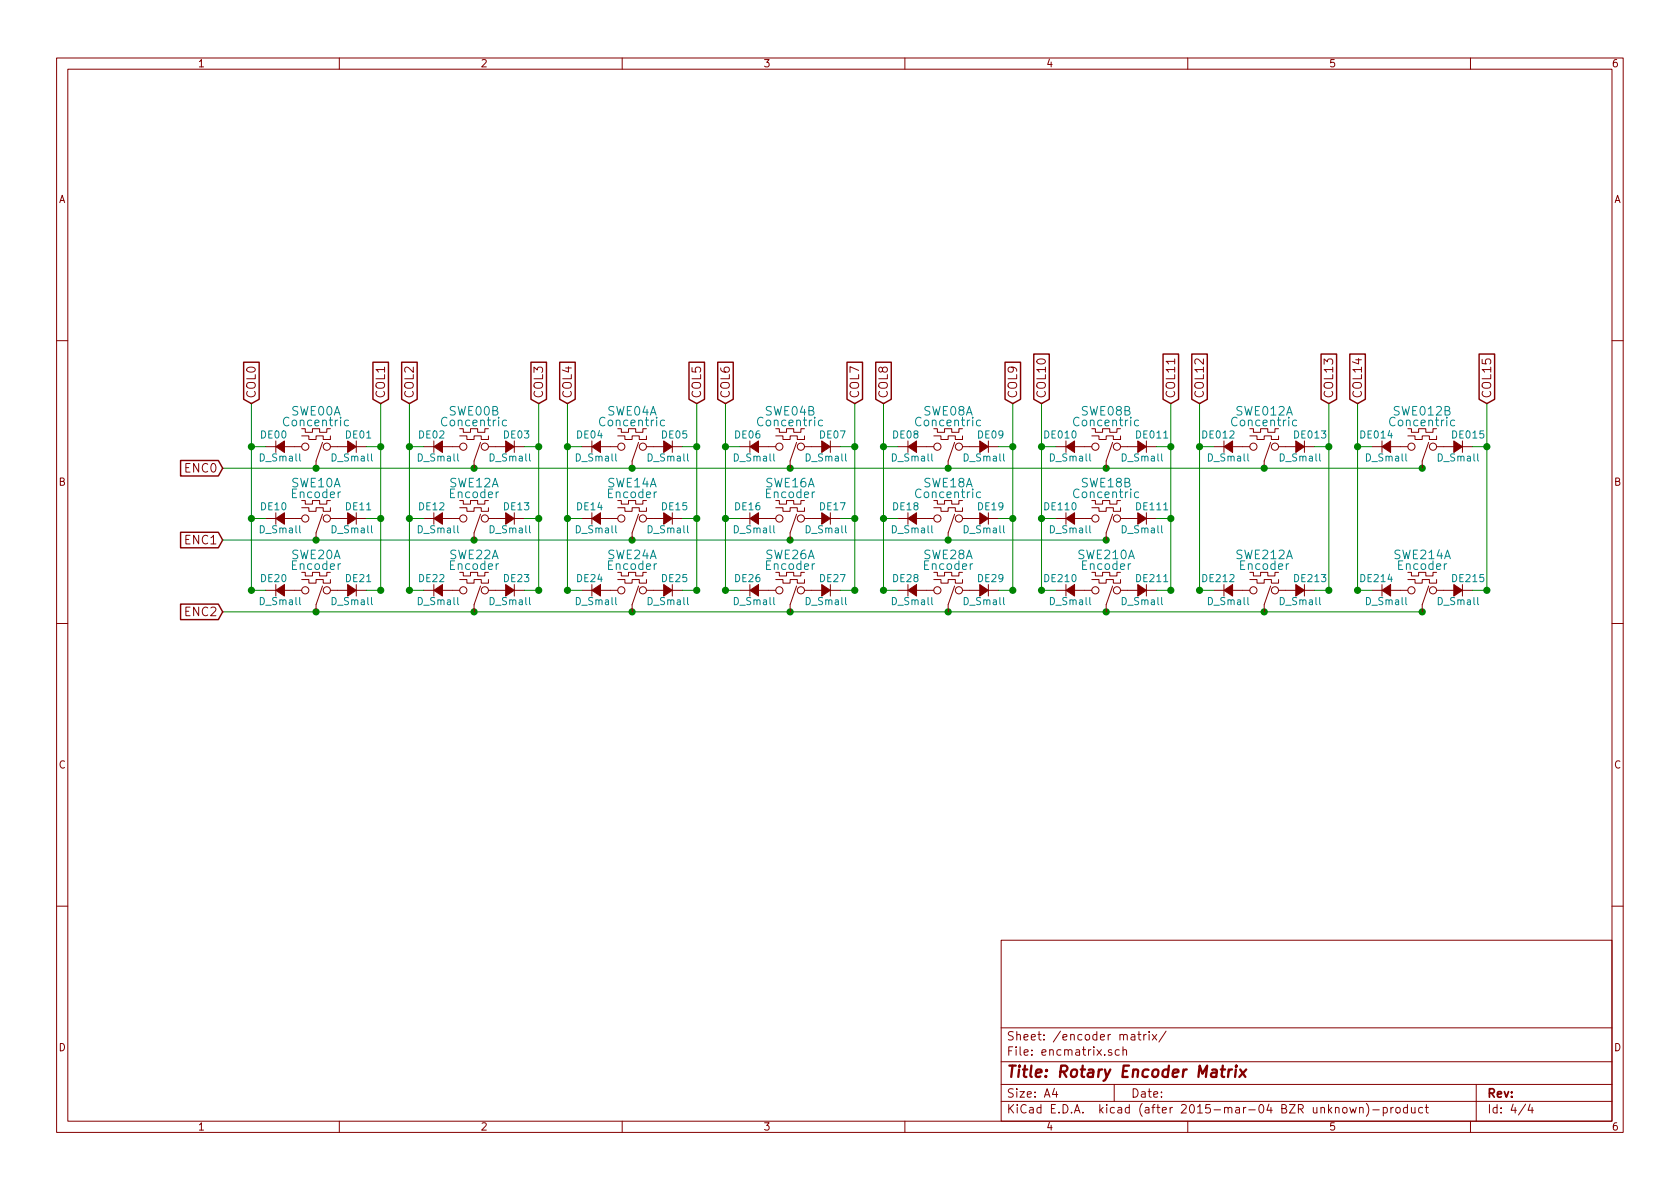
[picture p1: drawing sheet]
EESchema Schematic File Version 2
LIBS:knobly-rescue
LIBS:power
LIBS:device
LIBS:transistors
LIBS:conn
LIBS:linear
LIBS:regul
LIBS:74xx
LIBS:cmos4000
LIBS:adc-dac
LIBS:memory
LIBS:xilinx
LIBS:microcontrollers
LIBS:dsp
LIBS:microchip
LIBS:analog_switches
LIBS:motorola
LIBS:texas
LIBS:intel
LIBS:audio
LIBS:interface
LIBS:digital-audio
LIBS:philips
LIBS:display
LIBS:cypress
LIBS:siliconi
LIBS:opto
LIBS:atmel
LIBS:contrib
LIBS:valves
LIBS:pic18f4550_tqfp
LIBS:switch-enc
LIBS:encoder
LIBS:knobly-cache
EELAYER 25 0
EELAYER END
$Descr A4 11693 8268
encoding utf-8
Sheet 4 4
Title "Rotary Encoder Matrix"
Date ""
Rev ""
Comp ""
Comment1 ""
Comment2 ""
Comment3 ""
Comment4 ""
$EndDescr
$Comp
L Concentric SWE00
U 1 1
P 2200 3100
F 0 "SWE00" H 2200 2850 60  0000 C CNN
F 1 "Concentric" H 2200 2925 60  0000 C CNN
F 2 "mystuff:e37" H 2200 3075 60  0001 C CNN
F 3 "" H 2200 3075 60  0000 C CNN
	1    2200 3100
	-1   0    0    1   
$EndComp
$Comp
L D_Small DE01
U 1 1
P 2450 3100
F 0 "DE01" H 2400 3180 50  0000 L CNN
F 1 "D_Small" H 2300 3020 50  0000 L CNN
F 2 "Diodes_SMD:SOD-123" V 2450 3100 50  0001 C CNN
F 3 "" V 2450 3100 50  0000 C CNN
	1    2450 3100
	1    0    0    -1  
$EndComp
$Comp
L D_Small DE00
U 1 1
P 1950 3100
F 0 "DE00" H 1900 3180 50  0000 L CNN
F 1 "D_Small" H 1800 3020 50  0000 L CNN
F 2 "Diodes_SMD:SOD-123" V 1950 3100 50  0001 C CNN
F 3 "" V 1950 3100 50  0000 C CNN
	1    1950 3100
	-1   0    0    -1  
$EndComp
$Comp
L D_Small DE03
U 1 1
P 3550 3100
F 0 "DE03" H 3500 3180 50  0000 L CNN
F 1 "D_Small" H 3400 3020 50  0000 L CNN
F 2 "Diodes_SMD:SOD-123" V 3550 3100 50  0001 C CNN
F 3 "" V 3550 3100 50  0000 C CNN
	1    3550 3100
	1    0    0    -1  
$EndComp
$Comp
L D_Small DE02
U 1 1
P 3050 3100
F 0 "DE02" H 3000 3180 50  0000 L CNN
F 1 "D_Small" H 2900 3020 50  0000 L CNN
F 2 "Diodes_SMD:SOD-123" V 3050 3100 50  0001 C CNN
F 3 "" V 3050 3100 50  0000 C CNN
	1    3050 3100
	-1   0    0    -1  
$EndComp
$Comp
L Concentric SWE04
U 1 1
P 4400 3100
F 0 "SWE04" H 4400 2850 60  0000 C CNN
F 1 "Concentric" H 4400 2925 60  0000 C CNN
F 2 "mystuff:e37" H 4400 3075 60  0001 C CNN
F 3 "" H 4400 3075 60  0000 C CNN
	1    4400 3100
	-1   0    0    1   
$EndComp
$Comp
L D_Small DE05
U 1 1
P 4650 3100
F 0 "DE05" H 4600 3180 50  0000 L CNN
F 1 "D_Small" H 4500 3020 50  0000 L CNN
F 2 "Diodes_SMD:SOD-123" V 4650 3100 50  0001 C CNN
F 3 "" V 4650 3100 50  0000 C CNN
	1    4650 3100
	1    0    0    -1  
$EndComp
$Comp
L D_Small DE04
U 1 1
P 4150 3100
F 0 "DE04" H 4100 3180 50  0000 L CNN
F 1 "D_Small" H 4000 3020 50  0000 L CNN
F 2 "Diodes_SMD:SOD-123" V 4150 3100 50  0001 C CNN
F 3 "" V 4150 3100 50  0000 C CNN
	1    4150 3100
	-1   0    0    -1  
$EndComp
$Comp
L D_Small DE07
U 1 1
P 5750 3100
F 0 "DE07" H 5700 3180 50  0000 L CNN
F 1 "D_Small" H 5600 3020 50  0000 L CNN
F 2 "Diodes_SMD:SOD-123" V 5750 3100 50  0001 C CNN
F 3 "" V 5750 3100 50  0000 C CNN
	1    5750 3100
	1    0    0    -1  
$EndComp
$Comp
L D_Small DE06
U 1 1
P 5250 3100
F 0 "DE06" H 5200 3180 50  0000 L CNN
F 1 "D_Small" H 5100 3020 50  0000 L CNN
F 2 "Diodes_SMD:SOD-123" V 5250 3100 50  0001 C CNN
F 3 "" V 5250 3100 50  0000 C CNN
	1    5250 3100
	-1   0    0    -1  
$EndComp
$Comp
L Concentric SWE08
U 1 1
P 6600 3100
F 0 "SWE08" H 6600 2850 60  0000 C CNN
F 1 "Concentric" H 6600 2925 60  0000 C CNN
F 2 "mystuff:e37" H 6600 3075 60  0001 C CNN
F 3 "" H 6600 3075 60  0000 C CNN
	1    6600 3100
	-1   0    0    1   
$EndComp
$Comp
L D_Small DE09
U 1 1
P 6850 3100
F 0 "DE09" H 6800 3180 50  0000 L CNN
F 1 "D_Small" H 6700 3020 50  0000 L CNN
F 2 "Diodes_SMD:SOD-123" V 6850 3100 50  0001 C CNN
F 3 "" V 6850 3100 50  0000 C CNN
	1    6850 3100
	1    0    0    -1  
$EndComp
$Comp
L D_Small DE08
U 1 1
P 6350 3100
F 0 "DE08" H 6300 3180 50  0000 L CNN
F 1 "D_Small" H 6200 3020 50  0000 L CNN
F 2 "Diodes_SMD:SOD-123" V 6350 3100 50  0001 C CNN
F 3 "" V 6350 3100 50  0000 C CNN
	1    6350 3100
	-1   0    0    -1  
$EndComp
$Comp
L D_Small DE011
U 1 1
P 7950 3100
F 0 "DE011" H 7900 3180 50  0000 L CNN
F 1 "D_Small" H 7800 3020 50  0000 L CNN
F 2 "Diodes_SMD:SOD-123" V 7950 3100 50  0001 C CNN
F 3 "" V 7950 3100 50  0000 C CNN
	1    7950 3100
	1    0    0    -1  
$EndComp
$Comp
L D_Small DE010
U 1 1
P 7450 3100
F 0 "DE010" H 7400 3180 50  0000 L CNN
F 1 "D_Small" H 7300 3020 50  0000 L CNN
F 2 "Diodes_SMD:SOD-123" V 7450 3100 50  0001 C CNN
F 3 "" V 7450 3100 50  0000 C CNN
	1    7450 3100
	-1   0    0    -1  
$EndComp
$Comp
L Concentric SWE012
U 1 1
P 8800 3100
F 0 "SWE012" H 8800 2850 60  0000 C CNN
F 1 "Concentric" H 8800 2925 60  0000 C CNN
F 2 "mystuff:e37" H 8800 3075 60  0001 C CNN
F 3 "" H 8800 3075 60  0000 C CNN
	1    8800 3100
	-1   0    0    1   
$EndComp
$Comp
L D_Small DE013
U 1 1
P 9050 3100
F 0 "DE013" H 9000 3180 50  0000 L CNN
F 1 "D_Small" H 8900 3020 50  0000 L CNN
F 2 "Diodes_SMD:SOD-123" V 9050 3100 50  0001 C CNN
F 3 "" V 9050 3100 50  0000 C CNN
	1    9050 3100
	1    0    0    -1  
$EndComp
$Comp
L D_Small DE012
U 1 1
P 8550 3100
F 0 "DE012" H 8500 3180 50  0000 L CNN
F 1 "D_Small" H 8400 3020 50  0000 L CNN
F 2 "Diodes_SMD:SOD-123" V 8550 3100 50  0001 C CNN
F 3 "" V 8550 3100 50  0000 C CNN
	1    8550 3100
	-1   0    0    -1  
$EndComp
$Comp
L D_Small DE015
U 1 1
P 10150 3100
F 0 "DE015" H 10100 3180 50  0000 L CNN
F 1 "D_Small" H 10000 3020 50  0000 L CNN
F 2 "Diodes_SMD:SOD-123" V 10150 3100 50  0001 C CNN
F 3 "" V 10150 3100 50  0000 C CNN
	1    10150 3100
	1    0    0    -1  
$EndComp
$Comp
L D_Small DE014
U 1 1
P 9650 3100
F 0 "DE014" H 9600 3180 50  0000 L CNN
F 1 "D_Small" H 9500 3020 50  0000 L CNN
F 2 "Diodes_SMD:SOD-123" V 9650 3100 50  0001 C CNN
F 3 "" V 9650 3100 50  0000 C CNN
	1    9650 3100
	-1   0    0    -1  
$EndComp
$Comp
L D_Small DE11
U 1 1
P 2450 3600
F 0 "DE11" H 2400 3680 50  0000 L CNN
F 1 "D_Small" H 2300 3520 50  0000 L CNN
F 2 "Diodes_SMD:SOD-123" V 2450 3600 50  0001 C CNN
F 3 "" V 2450 3600 50  0000 C CNN
	1    2450 3600
	1    0    0    -1  
$EndComp
$Comp
L D_Small DE10
U 1 1
P 1950 3600
F 0 "DE10" H 1900 3680 50  0000 L CNN
F 1 "D_Small" H 1800 3520 50  0000 L CNN
F 2 "Diodes_SMD:SOD-123" V 1950 3600 50  0001 C CNN
F 3 "" V 1950 3600 50  0000 C CNN
	1    1950 3600
	-1   0    0    -1  
$EndComp
$Comp
L D_Small DE13
U 1 1
P 3550 3600
F 0 "DE13" H 3500 3680 50  0000 L CNN
F 1 "D_Small" H 3400 3520 50  0000 L CNN
F 2 "Diodes_SMD:SOD-123" V 3550 3600 50  0001 C CNN
F 3 "" V 3550 3600 50  0000 C CNN
	1    3550 3600
	1    0    0    -1  
$EndComp
$Comp
L D_Small DE12
U 1 1
P 3050 3600
F 0 "DE12" H 3000 3680 50  0000 L CNN
F 1 "D_Small" H 2900 3520 50  0000 L CNN
F 2 "Diodes_SMD:SOD-123" V 3050 3600 50  0001 C CNN
F 3 "" V 3050 3600 50  0000 C CNN
	1    3050 3600
	-1   0    0    -1  
$EndComp
$Comp
L D_Small DE15
U 1 1
P 4650 3600
F 0 "DE15" H 4600 3680 50  0000 L CNN
F 1 "D_Small" H 4500 3520 50  0000 L CNN
F 2 "Diodes_SMD:SOD-123" V 4650 3600 50  0001 C CNN
F 3 "" V 4650 3600 50  0000 C CNN
	1    4650 3600
	1    0    0    -1  
$EndComp
$Comp
L D_Small DE14
U 1 1
P 4150 3600
F 0 "DE14" H 4100 3680 50  0000 L CNN
F 1 "D_Small" H 4000 3520 50  0000 L CNN
F 2 "Diodes_SMD:SOD-123" V 4150 3600 50  0001 C CNN
F 3 "" V 4150 3600 50  0000 C CNN
	1    4150 3600
	-1   0    0    -1  
$EndComp
$Comp
L D_Small DE17
U 1 1
P 5750 3600
F 0 "DE17" H 5700 3680 50  0000 L CNN
F 1 "D_Small" H 5600 3520 50  0000 L CNN
F 2 "Diodes_SMD:SOD-123" V 5750 3600 50  0001 C CNN
F 3 "" V 5750 3600 50  0000 C CNN
	1    5750 3600
	1    0    0    -1  
$EndComp
$Comp
L D_Small DE16
U 1 1
P 5250 3600
F 0 "DE16" H 5200 3680 50  0000 L CNN
F 1 "D_Small" H 5100 3520 50  0000 L CNN
F 2 "Diodes_SMD:SOD-123" V 5250 3600 50  0001 C CNN
F 3 "" V 5250 3600 50  0000 C CNN
	1    5250 3600
	-1   0    0    -1  
$EndComp
$Comp
L Concentric SWE18
U 1 1
P 6600 3600
F 0 "SWE18" H 6600 3350 60  0000 C CNN
F 1 "Concentric" H 6600 3425 60  0000 C CNN
F 2 "mystuff:e37" H 6600 3575 60  0001 C CNN
F 3 "" H 6600 3575 60  0000 C CNN
	1    6600 3600
	-1   0    0    1   
$EndComp
$Comp
L D_Small DE19
U 1 1
P 6850 3600
F 0 "DE19" H 6800 3680 50  0000 L CNN
F 1 "D_Small" H 6700 3520 50  0000 L CNN
F 2 "Diodes_SMD:SOD-123" V 6850 3600 50  0001 C CNN
F 3 "" V 6850 3600 50  0000 C CNN
	1    6850 3600
	1    0    0    -1  
$EndComp
$Comp
L D_Small DE18
U 1 1
P 6350 3600
F 0 "DE18" H 6300 3680 50  0000 L CNN
F 1 "D_Small" H 6200 3520 50  0000 L CNN
F 2 "Diodes_SMD:SOD-123" V 6350 3600 50  0001 C CNN
F 3 "" V 6350 3600 50  0000 C CNN
	1    6350 3600
	-1   0    0    -1  
$EndComp
$Comp
L D_Small DE111
U 1 1
P 7950 3600
F 0 "DE111" H 7900 3680 50  0000 L CNN
F 1 "D_Small" H 7800 3520 50  0000 L CNN
F 2 "Diodes_SMD:SOD-123" V 7950 3600 50  0001 C CNN
F 3 "" V 7950 3600 50  0000 C CNN
	1    7950 3600
	1    0    0    -1  
$EndComp
$Comp
L D_Small DE110
U 1 1
P 7450 3600
F 0 "DE110" H 7400 3680 50  0000 L CNN
F 1 "D_Small" H 7300 3520 50  0000 L CNN
F 2 "Diodes_SMD:SOD-123" V 7450 3600 50  0001 C CNN
F 3 "" V 7450 3600 50  0000 C CNN
	1    7450 3600
	-1   0    0    -1  
$EndComp
$Comp
L D_Small DE21
U 1 1
P 2450 4100
F 0 "DE21" H 2400 4180 50  0000 L CNN
F 1 "D_Small" H 2300 4020 50  0000 L CNN
F 2 "Diodes_SMD:SOD-123" V 2450 4100 50  0001 C CNN
F 3 "" V 2450 4100 50  0000 C CNN
	1    2450 4100
	1    0    0    -1  
$EndComp
$Comp
L D_Small DE20
U 1 1
P 1950 4100
F 0 "DE20" H 1900 4180 50  0000 L CNN
F 1 "D_Small" H 1800 4020 50  0000 L CNN
F 2 "Diodes_SMD:SOD-123" V 1950 4100 50  0001 C CNN
F 3 "" V 1950 4100 50  0000 C CNN
	1    1950 4100
	-1   0    0    -1  
$EndComp
$Comp
L D_Small DE23
U 1 1
P 3550 4100
F 0 "DE23" H 3500 4180 50  0000 L CNN
F 1 "D_Small" H 3400 4020 50  0000 L CNN
F 2 "Diodes_SMD:SOD-123" V 3550 4100 50  0001 C CNN
F 3 "" V 3550 4100 50  0000 C CNN
	1    3550 4100
	1    0    0    -1  
$EndComp
$Comp
L D_Small DE22
U 1 1
P 3050 4100
F 0 "DE22" H 3000 4180 50  0000 L CNN
F 1 "D_Small" H 2900 4020 50  0000 L CNN
F 2 "Diodes_SMD:SOD-123" V 3050 4100 50  0001 C CNN
F 3 "" V 3050 4100 50  0000 C CNN
	1    3050 4100
	-1   0    0    -1  
$EndComp
$Comp
L D_Small DE25
U 1 1
P 4650 4100
F 0 "DE25" H 4600 4180 50  0000 L CNN
F 1 "D_Small" H 4500 4020 50  0000 L CNN
F 2 "Diodes_SMD:SOD-123" V 4650 4100 50  0001 C CNN
F 3 "" V 4650 4100 50  0000 C CNN
	1    4650 4100
	1    0    0    -1  
$EndComp
$Comp
L D_Small DE24
U 1 1
P 4150 4100
F 0 "DE24" H 4100 4180 50  0000 L CNN
F 1 "D_Small" H 4000 4020 50  0000 L CNN
F 2 "Diodes_SMD:SOD-123" V 4150 4100 50  0001 C CNN
F 3 "" V 4150 4100 50  0000 C CNN
	1    4150 4100
	-1   0    0    -1  
$EndComp
$Comp
L D_Small DE27
U 1 1
P 5750 4100
F 0 "DE27" H 5700 4180 50  0000 L CNN
F 1 "D_Small" H 5600 4020 50  0000 L CNN
F 2 "Diodes_SMD:SOD-123" V 5750 4100 50  0001 C CNN
F 3 "" V 5750 4100 50  0000 C CNN
	1    5750 4100
	1    0    0    -1  
$EndComp
$Comp
L D_Small DE26
U 1 1
P 5250 4100
F 0 "DE26" H 5200 4180 50  0000 L CNN
F 1 "D_Small" H 5100 4020 50  0000 L CNN
F 2 "Diodes_SMD:SOD-123" V 5250 4100 50  0001 C CNN
F 3 "" V 5250 4100 50  0000 C CNN
	1    5250 4100
	-1   0    0    -1  
$EndComp
$Comp
L D_Small DE29
U 1 1
P 6850 4100
F 0 "DE29" H 6800 4180 50  0000 L CNN
F 1 "D_Small" H 6700 4020 50  0000 L CNN
F 2 "Diodes_SMD:SOD-123" V 6850 4100 50  0001 C CNN
F 3 "" V 6850 4100 50  0000 C CNN
	1    6850 4100
	1    0    0    -1  
$EndComp
$Comp
L D_Small DE28
U 1 1
P 6350 4100
F 0 "DE28" H 6300 4180 50  0000 L CNN
F 1 "D_Small" H 6200 4020 50  0000 L CNN
F 2 "Diodes_SMD:SOD-123" V 6350 4100 50  0001 C CNN
F 3 "" V 6350 4100 50  0000 C CNN
	1    6350 4100
	-1   0    0    -1  
$EndComp
$Comp
L D_Small DE211
U 1 1
P 7950 4100
F 0 "DE211" H 7900 4180 50  0000 L CNN
F 1 "D_Small" H 7800 4020 50  0000 L CNN
F 2 "Diodes_SMD:SOD-123" V 7950 4100 50  0001 C CNN
F 3 "" V 7950 4100 50  0000 C CNN
	1    7950 4100
	1    0    0    -1  
$EndComp
$Comp
L D_Small DE210
U 1 1
P 7450 4100
F 0 "DE210" H 7400 4180 50  0000 L CNN
F 1 "D_Small" H 7300 4020 50  0000 L CNN
F 2 "Diodes_SMD:SOD-123" V 7450 4100 50  0001 C CNN
F 3 "" V 7450 4100 50  0000 C CNN
	1    7450 4100
	-1   0    0    -1  
$EndComp
$Comp
L D_Small DE213
U 1 1
P 9050 4100
F 0 "DE213" H 9000 4180 50  0000 L CNN
F 1 "D_Small" H 8900 4020 50  0000 L CNN
F 2 "Diodes_SMD:SOD-123" V 9050 4100 50  0001 C CNN
F 3 "" V 9050 4100 50  0000 C CNN
	1    9050 4100
	1    0    0    -1  
$EndComp
$Comp
L D_Small DE212
U 1 1
P 8550 4100
F 0 "DE212" H 8500 4180 50  0000 L CNN
F 1 "D_Small" H 8400 4020 50  0000 L CNN
F 2 "Diodes_SMD:SOD-123" V 8550 4100 50  0001 C CNN
F 3 "" V 8550 4100 50  0000 C CNN
	1    8550 4100
	-1   0    0    -1  
$EndComp
$Comp
L D_Small DE215
U 1 1
P 10150 4100
F 0 "DE215" H 10100 4180 50  0000 L CNN
F 1 "D_Small" H 10000 4020 50  0000 L CNN
F 2 "Diodes_SMD:SOD-123" V 10150 4100 50  0001 C CNN
F 3 "" V 10150 4100 50  0000 C CNN
	1    10150 4100
	1    0    0    -1  
$EndComp
$Comp
L D_Small DE214
U 1 1
P 9650 4100
F 0 "DE214" H 9600 4180 50  0000 L CNN
F 1 "D_Small" H 9500 4020 50  0000 L CNN
F 2 "Diodes_SMD:SOD-123" V 9650 4100 50  0001 C CNN
F 3 "" V 9650 4100 50  0000 C CNN
	1    9650 4100
	-1   0    0    -1  
$EndComp
Wire Wire Line
	2550 3100 2650 3100
Wire Wire Line
	1750 3100 1850 3100
Connection ~ 2200 3250
Wire Wire Line
	2650 2800 2650 4100
Connection ~ 2650 3100
Connection ~ 1750 3100
Wire Wire Line
	3650 3100 3750 3100
Wire Wire Line
	2850 3100 2950 3100
Connection ~ 3300 3250
Connection ~ 3750 3100
Connection ~ 2850 3100
Wire Wire Line
	4750 3100 4850 3100
Wire Wire Line
	3950 3100 4050 3100
Connection ~ 4400 3250
Connection ~ 4850 3100
Connection ~ 3950 3100
Wire Wire Line
	5850 3100 5950 3100
Wire Wire Line
	5050 3100 5150 3100
Connection ~ 5500 3250
Connection ~ 5950 3100
Connection ~ 5050 3100
Wire Wire Line
	6950 3100 7050 3100
Wire Wire Line
	6150 3100 6250 3100
Connection ~ 6600 3250
Connection ~ 7050 3100
Connection ~ 6150 3100
Wire Wire Line
	8050 3100 8150 3100
Wire Wire Line
	7250 3100 7350 3100
Connection ~ 7700 3250
Connection ~ 8150 3100
Connection ~ 7250 3100
Wire Wire Line
	9150 3100 9250 3100
Wire Wire Line
	8350 3100 8450 3100
Connection ~ 8800 3250
Connection ~ 9250 3100
Connection ~ 8350 3100
Wire Wire Line
	10250 3100 10350 3100
Wire Wire Line
	9450 3100 9550 3100
Connection ~ 9900 3250
Connection ~ 10350 3100
Connection ~ 9450 3100
Wire Wire Line
	2550 3600 2650 3600
Wire Wire Line
	1750 3600 1850 3600
Connection ~ 2200 3750
Connection ~ 2650 3600
Connection ~ 1750 3600
Wire Wire Line
	3650 3600 3750 3600
Wire Wire Line
	2850 3600 2950 3600
Connection ~ 3300 3750
Connection ~ 3750 3600
Connection ~ 2850 3600
Wire Wire Line
	4750 3600 4850 3600
Wire Wire Line
	3950 3600 4050 3600
Connection ~ 4400 3750
Connection ~ 4850 3600
Connection ~ 3950 3600
Wire Wire Line
	5850 3600 5950 3600
Wire Wire Line
	5050 3600 5150 3600
Connection ~ 5500 3750
Connection ~ 5950 3600
Connection ~ 5050 3600
Wire Wire Line
	6950 3600 7050 3600
Wire Wire Line
	6150 3600 6250 3600
Connection ~ 6600 3750
Connection ~ 7050 3600
Connection ~ 6150 3600
Wire Wire Line
	8050 3600 8150 3600
Wire Wire Line
	7250 3600 7350 3600
Connection ~ 7700 3750
Connection ~ 8150 3600
Connection ~ 7250 3600
Wire Wire Line
	2650 4100 2550 4100
Wire Wire Line
	1750 4100 1850 4100
Connection ~ 2200 4250
Connection ~ 2650 4100
Connection ~ 1750 4100
Wire Wire Line
	3650 4100 3750 4100
Wire Wire Line
	2850 4100 2950 4100
Connection ~ 3300 4250
Connection ~ 3750 4100
Connection ~ 2850 4100
Wire Wire Line
	4750 4100 4850 4100
Wire Wire Line
	3950 4100 4050 4100
Connection ~ 4400 4250
Connection ~ 4850 4100
Connection ~ 3950 4100
Wire Wire Line
	5850 4100 5950 4100
Wire Wire Line
	5050 4100 5150 4100
Connection ~ 5500 4250
Connection ~ 5950 4100
Connection ~ 5050 4100
Wire Wire Line
	6950 4100 7050 4100
Wire Wire Line
	6150 4100 6250 4100
Connection ~ 6600 4250
Connection ~ 7050 4100
Connection ~ 6150 4100
Wire Wire Line
	8050 4100 8150 4100
Wire Wire Line
	7250 4100 7350 4100
Connection ~ 7700 4250
Connection ~ 8150 4100
Connection ~ 7250 4100
Wire Wire Line
	9150 4100 9250 4100
Wire Wire Line
	8350 4100 8450 4100
Connection ~ 8800 4250
Connection ~ 9250 4100
Connection ~ 8350 4100
Wire Wire Line
	10250 4100 10350 4100
Wire Wire Line
	9450 4100 9550 4100
Connection ~ 9900 4250
Connection ~ 10350 4100
Connection ~ 9450 4100
Wire Wire Line
	1750 4100 1750 2800
Wire Wire Line
	2850 4100 2850 2800
Wire Wire Line
	3750 4100 3750 2800
Wire Wire Line
	3950 4100 3950 2800
Wire Wire Line
	4850 4100 4850 2800
Wire Wire Line
	5050 4100 5050 2800
Wire Wire Line
	5950 4100 5950 2800
Wire Wire Line
	6150 4100 6150 2800
Wire Wire Line
	7050 4100 7050 2800
Wire Wire Line
	7250 4100 7250 2800
Wire Wire Line
	8150 4100 8150 2800
Wire Wire Line
	8350 4100 8350 2800
Wire Wire Line
	9250 4100 9250 2800
Wire Wire Line
	9450 4100 9450 2800
Wire Wire Line
	10350 4100 10350 2800
Text GLabel 1750 2800 1    60   Input ~ 0
COL0
Text GLabel 2650 2800 1    60   Input ~ 0
COL1
Text GLabel 2850 2800 1    60   Input ~ 0
COL2
Text GLabel 3750 2800 1    60   Input ~ 0
COL3
Text GLabel 3950 2800 1    60   Input ~ 0
COL4
Text GLabel 4850 2800 1    60   Input ~ 0
COL5
Text GLabel 5050 2800 1    60   Input ~ 0
COL6
Text GLabel 5950 2800 1    60   Input ~ 0
COL7
Text GLabel 6150 2800 1    60   Input ~ 0
COL8
Text GLabel 7050 2800 1    60   Input ~ 0
COL9
Text GLabel 7250 2800 1    60   Input ~ 0
COL10
Text GLabel 8150 2800 1    60   Input ~ 0
COL11
Text GLabel 8350 2800 1    60   Input ~ 0
COL12
Text GLabel 9250 2800 1    60   Input ~ 0
COL13
Text GLabel 9450 2800 1    60   Input ~ 0
COL14
Text GLabel 10350 2800 1    60   Input ~ 0
COL15
Wire Wire Line
	9900 3250 1550 3250
Wire Wire Line
	9900 4250 1550 4250
Text GLabel 1550 3250 0    60   Input ~ 0
ENC0
Text GLabel 1550 3750 0    60   Input ~ 0
ENC1
Text GLabel 1550 4250 0    60   Input ~ 0
ENC2
$Comp
L Concentric SWE00
U 2 1
P 3300 3100
F 0 "SWE00" H 3300 2850 60  0000 C CNN
F 1 "Concentric" H 3300 2925 60  0000 C CNN
F 2 "mystuff:e37" H 3300 3075 60  0001 C CNN
F 3 "" H 3300 3075 60  0000 C CNN
	2    3300 3100
	-1   0    0    1   
$EndComp
$Comp
L Concentric SWE04
U 2 1
P 5500 3100
F 0 "SWE04" H 5500 2850 60  0000 C CNN
F 1 "Concentric" H 5500 2925 60  0000 C CNN
F 2 "mystuff:e37" H 5500 3075 60  0001 C CNN
F 3 "" H 5500 3075 60  0000 C CNN
	2    5500 3100
	-1   0    0    1   
$EndComp
$Comp
L Concentric SWE08
U 2 1
P 7700 3100
F 0 "SWE08" H 7700 2850 60  0000 C CNN
F 1 "Concentric" H 7700 2925 60  0000 C CNN
F 2 "mystuff:e37" H 7700 3075 60  0001 C CNN
F 3 "" H 7700 3075 60  0000 C CNN
	2    7700 3100
	-1   0    0    1   
$EndComp
$Comp
L Concentric SWE012
U 2 1
P 9900 3100
F 0 "SWE012" H 9900 2850 60  0000 C CNN
F 1 "Concentric" H 9900 2925 60  0000 C CNN
F 2 "mystuff:e37" H 9900 3075 60  0001 C CNN
F 3 "" H 9900 3075 60  0000 C CNN
	2    9900 3100
	-1   0    0    1   
$EndComp
$Comp
L Encoder SWE10
U 1 1
P 2200 3600
F 0 "SWE10" H 2200 3350 60  0000 C CNN
F 1 "Encoder" H 2200 3425 60  0000 C CNN
F 2 "mystuff:pec11r" H 2200 3575 60  0001 C CNN
F 3 "" H 2200 3575 60  0000 C CNN
	1    2200 3600
	-1   0    0    1   
$EndComp
$Comp
L Encoder SWE12
U 1 1
P 3300 3600
F 0 "SWE12" H 3300 3350 60  0000 C CNN
F 1 "Encoder" H 3300 3425 60  0000 C CNN
F 2 "mystuff:pec11r" H 3300 3575 60  0001 C CNN
F 3 "" H 3300 3575 60  0000 C CNN
	1    3300 3600
	-1   0    0    1   
$EndComp
$Comp
L Encoder SWE14
U 1 1
P 4400 3600
F 0 "SWE14" H 4400 3350 60  0000 C CNN
F 1 "Encoder" H 4400 3425 60  0000 C CNN
F 2 "mystuff:pec11r" H 4400 3575 60  0001 C CNN
F 3 "" H 4400 3575 60  0000 C CNN
	1    4400 3600
	-1   0    0    1   
$EndComp
$Comp
L Encoder SWE16
U 1 1
P 5500 3600
F 0 "SWE16" H 5500 3350 60  0000 C CNN
F 1 "Encoder" H 5500 3425 60  0000 C CNN
F 2 "mystuff:pec11r" H 5500 3575 60  0001 C CNN
F 3 "" H 5500 3575 60  0000 C CNN
	1    5500 3600
	-1   0    0    1   
$EndComp
$Comp
L Encoder SWE20
U 1 1
P 2200 4100
F 0 "SWE20" H 2200 3850 60  0000 C CNN
F 1 "Encoder" H 2200 3925 60  0000 C CNN
F 2 "mystuff:pec11r" H 2200 4075 60  0001 C CNN
F 3 "" H 2200 4075 60  0000 C CNN
	1    2200 4100
	-1   0    0    1   
$EndComp
$Comp
L Encoder SWE22
U 1 1
P 3300 4100
F 0 "SWE22" H 3300 3850 60  0000 C CNN
F 1 "Encoder" H 3300 3925 60  0000 C CNN
F 2 "mystuff:pec11r" H 3300 4075 60  0001 C CNN
F 3 "" H 3300 4075 60  0000 C CNN
	1    3300 4100
	-1   0    0    1   
$EndComp
$Comp
L Encoder SWE24
U 1 1
P 4400 4100
F 0 "SWE24" H 4400 3850 60  0000 C CNN
F 1 "Encoder" H 4400 3925 60  0000 C CNN
F 2 "mystuff:pec11r" H 4400 4075 60  0001 C CNN
F 3 "" H 4400 4075 60  0000 C CNN
	1    4400 4100
	-1   0    0    1   
$EndComp
$Comp
L Encoder SWE26
U 1 1
P 5500 4100
F 0 "SWE26" H 5500 3850 60  0000 C CNN
F 1 "Encoder" H 5500 3925 60  0000 C CNN
F 2 "mystuff:pec11r" H 5500 4075 60  0001 C CNN
F 3 "" H 5500 4075 60  0000 C CNN
	1    5500 4100
	-1   0    0    1   
$EndComp
$Comp
L Encoder SWE28
U 1 1
P 6600 4100
F 0 "SWE28" H 6600 3850 60  0000 C CNN
F 1 "Encoder" H 6600 3925 60  0000 C CNN
F 2 "mystuff:pec11r" H 6600 4075 60  0001 C CNN
F 3 "" H 6600 4075 60  0000 C CNN
	1    6600 4100
	-1   0    0    1   
$EndComp
$Comp
L Encoder SWE210
U 1 1
P 7700 4100
F 0 "SWE210" H 7700 3850 60  0000 C CNN
F 1 "Encoder" H 7700 3925 60  0000 C CNN
F 2 "mystuff:pec11r" H 7700 4075 60  0001 C CNN
F 3 "" H 7700 4075 60  0000 C CNN
	1    7700 4100
	-1   0    0    1   
$EndComp
$Comp
L Encoder SWE212
U 1 1
P 8800 4100
F 0 "SWE212" H 8800 3850 60  0000 C CNN
F 1 "Encoder" H 8800 3925 60  0000 C CNN
F 2 "mystuff:pec11r" H 8800 4075 60  0001 C CNN
F 3 "" H 8800 4075 60  0000 C CNN
	1    8800 4100
	-1   0    0    1   
$EndComp
$Comp
L Encoder SWE214
U 1 1
P 9900 4100
F 0 "SWE214" H 9900 3850 60  0000 C CNN
F 1 "Encoder" H 9900 3925 60  0000 C CNN
F 2 "mystuff:pec11r" H 9900 4075 60  0001 C CNN
F 3 "" H 9900 4075 60  0000 C CNN
	1    9900 4100
	-1   0    0    1   
$EndComp
Wire Wire Line
	7700 3750 1550 3750
$Comp
L Concentric SWE18
U 2 1
P 7700 3600
F 0 "SWE18" H 7700 3350 60  0000 C CNN
F 1 "Concentric" H 7700 3425 60  0000 C CNN
F 2 "mystuff:e37" H 7700 3575 60  0001 C CNN
F 3 "" H 7700 3575 60  0000 C CNN
	2    7700 3600
	-1   0    0    1   
$EndComp
$EndSCHEMATC
